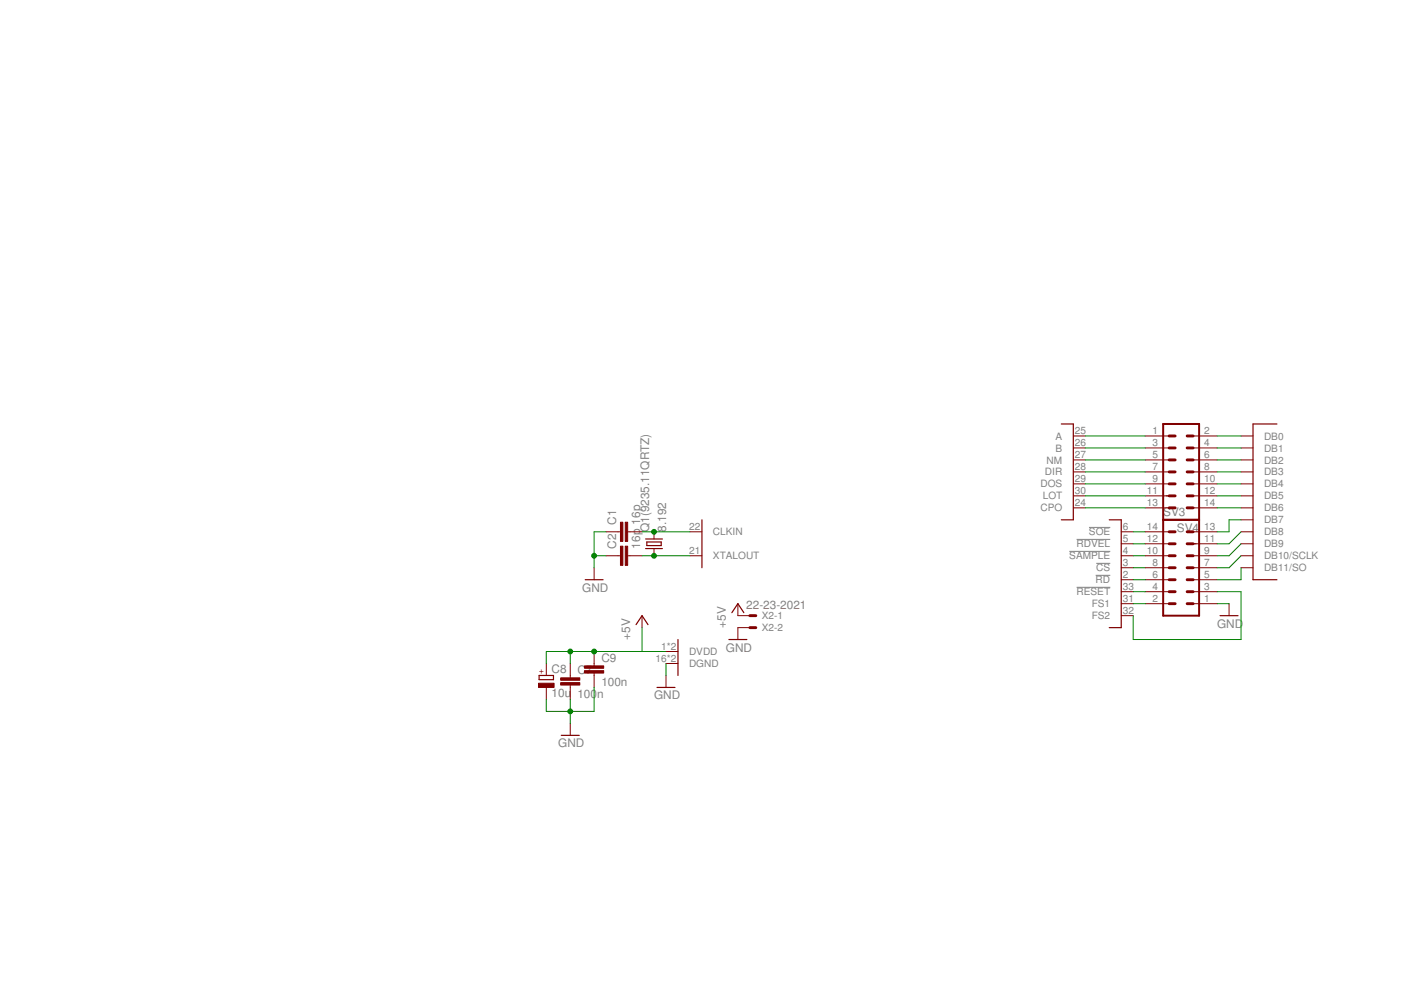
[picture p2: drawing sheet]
<svg xmlns="http://www.w3.org/2000/svg" width="297mm" height="210mm" viewBox="0 0 297 210" stroke-linecap="round" stroke-linejoin="round" font-family="sans-serif">
<path d="M226.7 116.9h8.7M228.3 114.4h7.1M230.9 111.8h4.5M232.4 119.4h3M228.3 124.5h7.1M232.3 122h3.1" fill="none" stroke="#808080" stroke-width=".21"/>
<g fill="none" stroke="#800000" stroke-width=".21">
<path d="M227.6 97.5h2.5M227.6 95h2.5M227.6 92.4h2.5M242.8 97.5h5.1M242.8 95h5.1M242.8 92.4h5.1M253 97.5h5M253 95h5M253 92.4h5M263.1 97.5h2.6M263.1 95h2.6M263.1 92.4h2.6"/>
<path d="M128.5 112.8h3.1M128.5 117.8h3.1M133.1 112.8h3M133.1 117.8h3M138.7 112.8v1.5M138.7 116.3v1.5M146.3 112.8h2.5M146.3 117.8h2.5M227.6 105.1h2.5M227.6 100.1h2.5M227.6 102.6h2.5M227.6 107.7h2.5"/>
<path d="M237.7 112.8h2.6M237.7 117.8h2.6M237.7 115.3h2.6M242.8 112.8h5.1M242.8 117.8h5.1M242.8 115.3h5.1M242.8 105.1h5.1M242.8 100.1h5.1M242.8 102.6h5.1M242.8 107.7h5.1M253 112.8h5M253 117.8h5"/>
<path d="M253 115.3h5M253 105.1h5M253 100.1h5M253 102.6h5M253 107.7h5M263.1 112.8h2.6M263.1 117.8h2.6M263.1 115.3h2.6M263.1 105.1h2.6M263.1 100.1h2.6M263.1 102.6h2.6M263.1 107.7h2.6"/>
<path d="M263.1 110.2h2.6M126 120.4v2.5M126 138.1v3.1M136.1 130.5v2.6M141.2 138.1h2.5M156.4 128v2.5h2.6M159 133.1h-2.6v2.5M237.7 122.9h2.6M237.7 120.4h2.6M237.7 125.5h2.6M237.7 128h2.6M237.7 130.5h2.6"/>
<path d="M242.8 122.9h5.1M242.8 120.4h5.1M242.8 125.5h5.1M242.8 128h5.1M253 122.9h5M253 120.4h5M253 125.5h5M253 128h5M260.6 128v2.5M263.1 120.4h2.6M115.8 140.7v2.5M115.8 145.8v2.5"/>
<path d="M120.9 140.7v3M120.9 145.2v3.1M120.9 153.4v2.5M126 142.7v3.1M141.2 140.7h2.5M141.2 143.2v2.6"/>
</g>
<g fill="none" stroke="#800000" stroke-width=".25">
<path d="M225 89.9h2.6v20.3h-2.6M270.7 89.9h-5v33h5M136.9 114.3h3.5M136.9 116.3h3.5M137.1 114.9h3.1v.8h-3.1zM148.8 110.2v10.2M235.2 110.2h2.5v22.9h-2.5M124.1 122.9h3.8M134.9 132.4l1.2-1.9 1.3 1.9M143.7 135.6v7.6M154.5 135.6h3.8M155.2 129.9l1.2-1.9 1.3 1.9"/>
<path d="M258.7 130.5h3.8M114.3 143.2h3v.9h-3zM119 155.9h3.8M139.3 145.8h3.8"/>
</g>
<g fill="#800000" stroke="#800000" stroke-width=".21">
<path d="M132.6 110.7h.5v4.1h-.5z"/>
<path d="M131.6 110.7h.5v4.1h-.5z"/>
<path d="M132.6 115.8h.5v4.1h-.5z"/>
<path d="M131.6 115.8h.5v4.1h-.5z"/>
<path d="M118.9 144.7h4v.5h-4z"/>
<path d="M118.9 143.7h4v.5h-4z"/>
<path d="M114.2 144.9h3.3v.9h-3.3z"/>
<path d="M123.9 142.2h4.1v.5h-4.1z"/>
<path d="M123.9 141.2h4.1v.5h-4.1z"/>
</g>
<path d="M246.6 89.9h7.6v40.6h-7.6zM246.6 110.2h7.6" fill="none" stroke="#800000" stroke-width=".42"/>
<g fill="none" stroke="#800000" stroke-width=".61">
<path d="M247.9 97.5h1.3M247.9 95h1.3M247.9 92.4h1.3M251.7 97.5h1.3M251.7 95h1.3M251.7 92.4h1.3M247.9 117.8h1.3M247.9 115.3h1.3M247.9 112.8h1.3M247.9 102.6h1.3M247.9 100.1h1.3M247.9 105.1h1.3"/>
<path d="M247.9 107.7h1.3M251.7 117.8h1.3M251.7 115.3h1.3M251.7 112.8h1.3M251.7 102.6h1.3M251.7 100.1h1.3M251.7 105.1h1.3M251.7 107.7h1.3M159 130.5h1.3M159 133.1h1.3M247.9 120.4h1.3M247.9 122.9h1.3"/>
<path d="M247.9 125.5h1.3M247.9 128h1.3M251.7 120.4h1.3M251.7 122.9h1.3M251.7 125.5h1.3M251.7 128h1.3"/>
</g>
<g fill="none" stroke="#008000" stroke-width=".21">
<path d="M230.1 92.4h12.7M230.1 95h12.7M230.1 97.5h12.7M258 92.4h5.1M258 95h5.1M258 97.5h5.1M126 117.8h2.5M128.5 112.8h-2.5v7.6M136.1 112.8h10.2M136.1 117.8h10.2M230.1 105.1h12.7M230.1 107.7h12.7"/>
<path d="M230.1 100.1h12.7M230.1 102.6h12.7M240.3 112.8h2.5M240.3 117.8h2.5M240.3 115.3h2.5M258 105.1h5.1M258 107.7h5.1M258 100.1h5.1M258 102.6h5.1M263.1 110.2h-2.5v2.6h-2.6M263.1 115.3l-2.5 2.5h-2.6M263.1 117.8l-2.5 2.6h-2.6"/>
<path d="M263.1 112.8l-2.5 2.5h-2.6M120.9 138.1v2.6M136.1 133.1v5M141.2 138.1h-25.4v2.6M240.3 128h2.5M240.3 122.9h2.5M240.3 120.4h2.5M240.3 125.5h2.5M258 128h2.6M258 125.5h5.1v10.1h-22.8v-5.1M263.1 120.4v2.5h-5.1M120.9 148.3v5.1"/>
<path d="M126 145.8v5h-10.2v-2.5M141.2 140.7v2.5"/>
</g>
<g fill="#008000" stroke="#008000" stroke-width=".21">
<circle cx="138.7" cy="112.8" r=".51"/>
<circle cx="138.7" cy="117.8" r=".51"/>
<circle cx="126" cy="117.8" r=".51"/>
<circle cx="120.9" cy="150.8" r=".51"/>
<circle cx="120.9" cy="138.1" r=".51"/>
<circle cx="126" cy="138.1" r=".51"/>
</g>
<g font-size="2.5" fill="#808080">
<text x="130.7" y="111.2" transform="rotate(-90 130.7 111.2)">C1</text>
<text x="135.8" y="111.2" transform="rotate(-90 135.8 111.2)">16p</text>
<text x="137.7" y="112.7" transform="rotate(-90 137.7 112.7)">Q1(9235.11QRTZ)</text>
<text x="141.2" y="112.7" transform="rotate(-90 141.2 112.7)">8.192</text>
<text x="246.6" y="109.4">SV3</text>
<text x="249.5" y="112.8">SV4</text>
<text x="130.7" y="116.3" transform="rotate(-90 130.7 116.3)">C2</text>
<text x="135.8" y="116.3" transform="rotate(-90 135.8 116.3)">16p</text>
<text x="123.4" y="125.4">GND</text>
<text x="158.2" y="129.1">22-23-2021</text>
<text x="133.6" y="135.6" transform="rotate(-90 133.6 135.6)">+5V</text>
<text x="153.9" y="133.1" transform="rotate(-90 153.9 133.1)">+5V</text>
<text x="258" y="133.1">GND</text>
<text x="117" y="142.7">C8</text>
<text x="122.4" y="142.8">C7</text>
<text x="127.5" y="140.3">C9</text>
<text x="153.9" y="138.1">GND</text>
<text x="117" y="147.8">10u</text>
<text x="122.4" y="147.9">100</text>
<text x="126.6" y="147.9">n</text>
<text x="127.5" y="145.4">100n</text>
<text x="138.7" y="148.3">GND</text>
<text x="118.4" y="158.5">GND</text>
</g>
<g font-size="2.1" fill="#808080">
<text x="223.8" y="95.7">B</text>
<text x="223.8" y="93.2">A</text>
<text x="227.9" y="94.6">26</text>
<text x="227.9" y="92.1">25</text>
<text x="244.4" y="92.1">1</text>
<text x="244.4" y="94.6">3</text>
<text x="255.3" y="92.1">2</text>
<text x="255.3" y="94.6">4</text>
<text x="268" y="93.2">DB0</text>
<text x="268" y="95.7">DB1</text>
<text x="221.5" y="100.8">DIR</text>
<text x="221.9" y="98.3">NM</text>
<text x="227.9" y="99.7">28</text>
<text x="227.9" y="97.2">27</text>
<text x="244.4" y="97.2">5</text>
<text x="244.4" y="99.7">7</text>
<text x="255.3" y="97.2">6</text>
<text x="255.3" y="99.7">8</text>
<text x="268" y="98.3">DB2</text>
<text x="268" y="100.8">DB3</text>
<text x="220.6" y="103.4">DOS</text>
<text x="221.1" y="105.9">LOT</text>
<text x="227.9" y="104.8">30</text>
<text x="227.9" y="102.2">29</text>
<text x="227.9" y="107.3">24</text>
<text x="243.2" y="104.8">11</text>
<text x="243.2" y="107.3">13</text>
<text x="244.4" y="102.2">9</text>
<text x="255.3" y="104.8">12</text>
<text x="255.3" y="107.3">14</text>
<text x="255.3" y="102.2">10</text>
<text x="268" y="103.4">DB4</text>
<text x="268" y="105.9">DB5</text>
<text x="146.1" y="112.4">22</text>
<text x="151.2" y="113.5">CLKIN</text>
<text x="220.6" y="108.4">CPO</text>
<text x="230.9" y="113.5">SOE</text>
<text x="238.1" y="112.4">6</text>
<text x="243.2" y="112.4">14</text>
<text x="255.3" y="112.4">13</text>
<text x="268" y="108.4">DB6</text>
<text x="268" y="111">DB7</text>
<text x="268" y="113.5">DB8</text>
<text x="146.1" y="117.5">21</text>
<text x="151.2" y="118.6">XTALOUT</text>
<text x="226.7" y="118.6">SAMPLE</text>
<text x="228.3" y="116.1">RDVEL</text>
<text x="238.1" y="117.5">4</text>
<text x="238.1" y="114.9">5</text>
<text x="243.2" y="114.9">12</text>
<text x="243.2" y="117.5">10</text>
<text x="255.3" y="117.5">9</text>
<text x="255.3" y="114.9">11</text>
<text x="268" y="116.1">DB9</text>
<text x="268" y="118.6">DB10/SCLK</text>
<text x="232.3" y="123.7">RD</text>
<text x="232.4" y="121.1">CS</text>
<text x="238.1" y="122.6">2</text>
<text x="238.1" y="120">3</text>
<text x="238.1" y="125.1">33</text>
<text x="244.4" y="125.1">4</text>
<text x="244.4" y="122.6">6</text>
<text x="244.4" y="120">8</text>
<text x="255.3" y="125.1">3</text>
<text x="255.3" y="122.6">5</text>
<text x="255.3" y="120">7</text>
<text x="268" y="121.1">DB11/SO</text>
<text x="161.5" y="131.3">X2-1</text>
<text x="228.3" y="126.2">RESET</text>
<text x="231.5" y="128.7">FS1</text>
<text x="231.5" y="131.3">FS2</text>
<text x="238.1" y="127.6">31</text>
<text x="238.1" y="130.2">32</text>
<text x="244.4" y="127.6">2</text>
<text x="255.3" y="127.6">1</text>
<text x="140.2" y="137.8">1*2</text>
<text x="161.5" y="133.8">X2-2</text>
<text x="139" y="140.3">16*2</text>
<text x="146.1" y="141.4">DGND</text>
<text x="146.1" y="138.9">DVDD</text>
</g>
<text font-size="1.8" fill="#800000" x="115.2" y="142.8" transform="rotate(-90 115.2 142.8)">+</text>
</svg>
